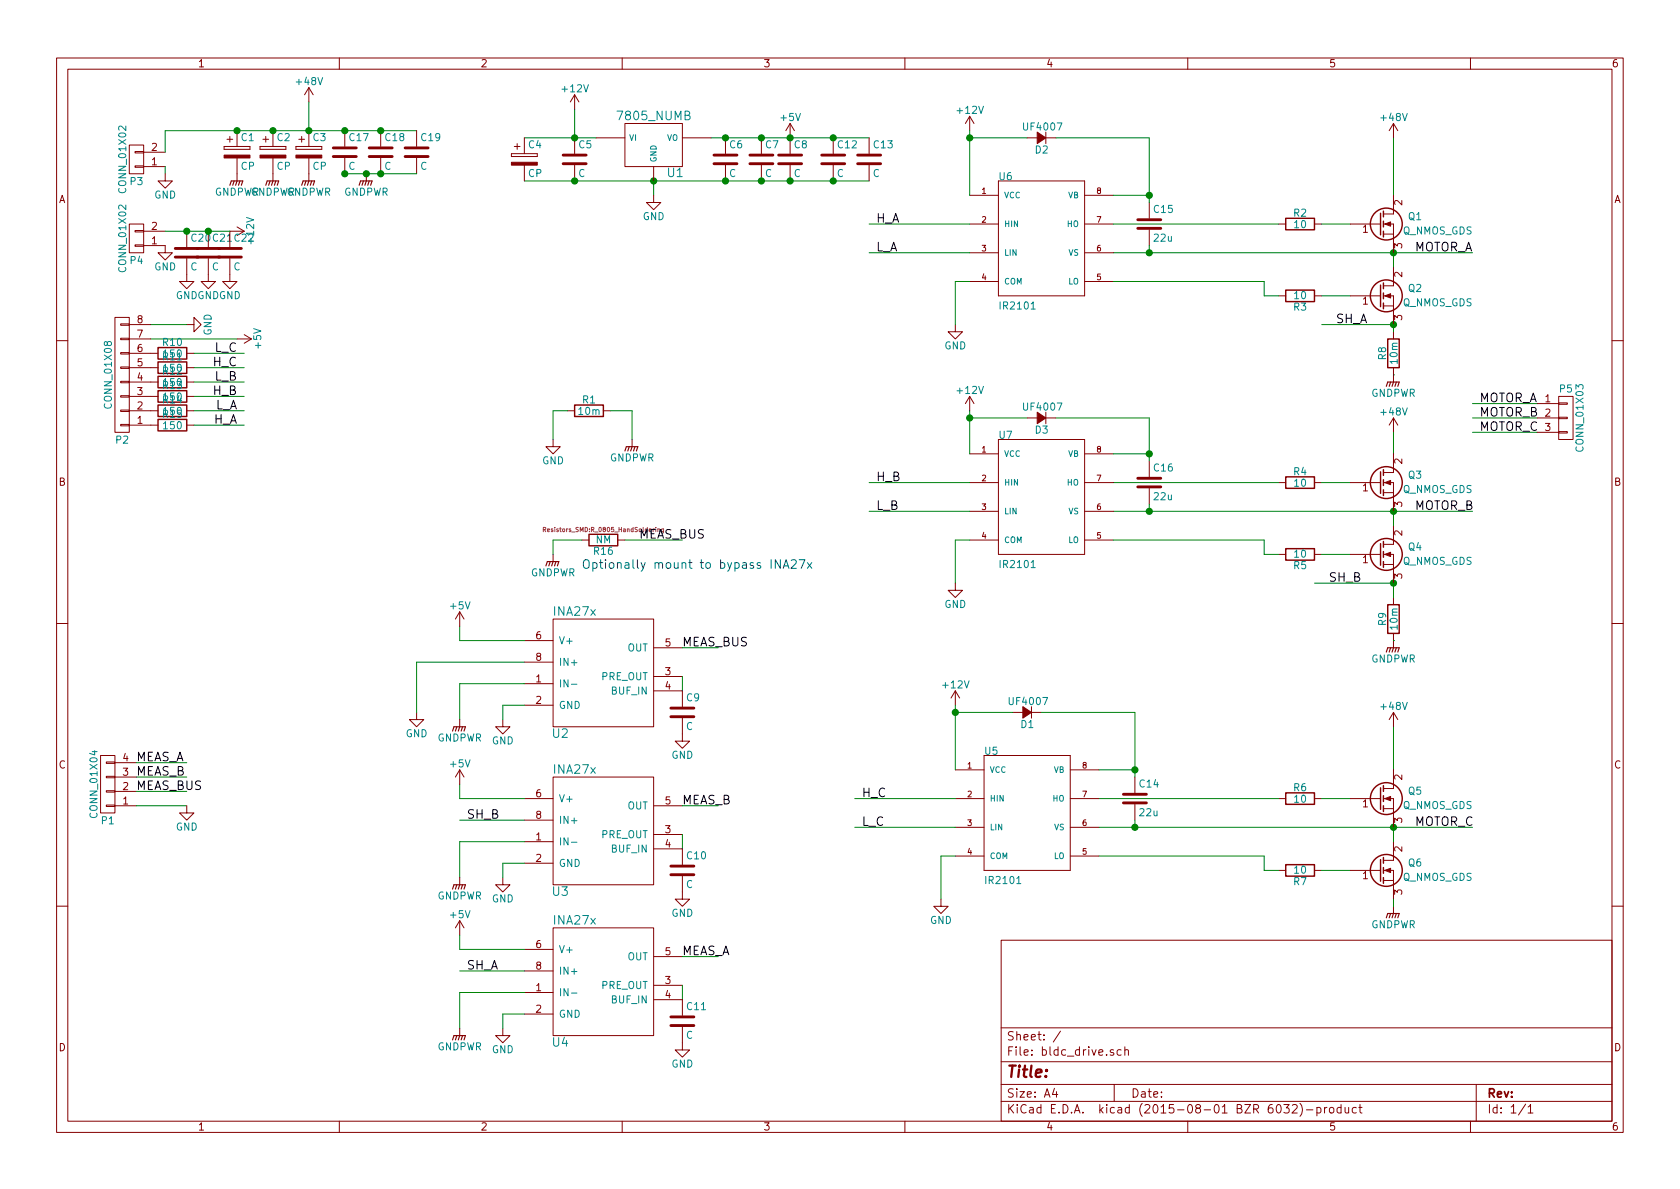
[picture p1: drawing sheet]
EESchema Schematic File Version 2
LIBS:power
LIBS:device
LIBS:transistors
LIBS:conn
LIBS:linear
LIBS:74xx
LIBS:cmos4000
LIBS:adc-dac
LIBS:memory
LIBS:xilinx
LIBS:microcontrollers
LIBS:dsp
LIBS:microchip
LIBS:analog_switches
LIBS:motorola
LIBS:texas
LIBS:intel
LIBS:audio
LIBS:interface
LIBS:digital-audio
LIBS:philips
LIBS:display
LIBS:cypress
LIBS:siliconi
LIBS:opto
LIBS:atmel
LIBS:contrib
LIBS:valves
LIBS:ir
LIBS:custom_7805
LIBS:irf-2
LIBS:INA270
LIBS:7805
LIBS:bldc_drive_ver2-cache
EELAYER 25 0
EELAYER END
$Descr A4 11693 8268
encoding utf-8
Sheet 1 1
Title ""
Date ""
Rev ""
Comp ""
Comment1 ""
Comment2 ""
Comment3 ""
Comment4 ""
$EndDescr
$Comp
L +48V #PWR01
U 1 1
P 9700 950
F 0 "#PWR01" H 9700 800 50  0001 C CNN
F 1 "+48V" H 9700 1090 50  0000 C CNN
F 2 "" H 9700 950 60  0000 C CNN
F 3 "" H 9700 950 60  0000 C CNN
	1    9700 950 
	1    0    0    -1  
$EndComp
Wire Wire Line
	9700 950  9700 1350
Wire Wire Line
	7750 1750 10250 1750
Connection ~ 9700 1750
Text Label 9850 1750 0    60   ~ 0
MOTOR_A
$Comp
L R R3
U 1 1
P 9050 2050
F 0 "R3" V 9130 2050 50  0000 C CNN
F 1 "10" V 9050 2050 50  0000 C CNN
F 2 "Resistors_SMD:R_1206_HandSoldering" V 8980 2050 30  0001 C CNN
F 3 "" H 9050 2050 30  0000 C CNN
	1    9050 2050
	0    1    1    0   
$EndComp
$Comp
L R R2
U 1 1
P 9050 1550
F 0 "R2" V 9130 1550 50  0000 C CNN
F 1 "10" V 9050 1550 50  0000 C CNN
F 2 "Resistors_SMD:R_1206_HandSoldering" V 8980 1550 30  0001 C CNN
F 3 "" H 9050 1550 30  0000 C CNN
	1    9050 1550
	0    -1   -1   0   
$EndComp
Wire Wire Line
	9200 1550 9400 1550
Wire Wire Line
	9200 2050 9400 2050
Wire Wire Line
	8900 2050 8800 2050
Wire Wire Line
	8800 2050 8800 1950
$Comp
L +12V #PWR02
U 1 1
P 6750 900
F 0 "#PWR02" H 6750 750 50  0001 C CNN
F 1 "+12V" H 6750 1040 50  0000 C CNN
F 2 "" H 6750 900 60  0000 C CNN
F 3 "" H 6750 900 60  0000 C CNN
	1    6750 900 
	1    0    0    -1  
$EndComp
$Comp
L D_Small D2
U 1 1
P 7250 950
F 0 "D2" H 7200 1030 50  0000 L CNN
F 1 "UF4007" H 7100 870 50  0000 L CNN
F 2 "Diodes_SMD:SMA_Handsoldering" V 7250 950 60  0001 C CNN
F 3 "" V 7250 950 60  0000 C CNN
	1    7250 950 
	-1   0    0    1   
$EndComp
$Comp
L C C15
U 1 1
P 8000 1550
F 0 "C15" H 8025 1650 50  0000 L CNN
F 1 "22u" H 8025 1450 50  0000 L CNN
F 2 "Capacitors_Tantalum_SMD:TantalC_SizeD_EIA-7343_HandSoldering" H 8038 1400 30  0001 C CNN
F 3 "" H 8000 1550 60  0000 C CNN
	1    8000 1550
	1    0    0    -1  
$EndComp
$Comp
L +48V #PWR03
U 1 1
P 9700 3000
F 0 "#PWR03" H 9700 2850 50  0001 C CNN
F 1 "+48V" H 9700 3140 50  0000 C CNN
F 2 "" H 9700 3000 60  0000 C CNN
F 3 "" H 9700 3000 60  0000 C CNN
	1    9700 3000
	1    0    0    -1  
$EndComp
Wire Wire Line
	9700 3000 9700 3150
Wire Wire Line
	7750 3550 10250 3550
Connection ~ 9700 3550
Text Label 9850 3550 0    60   ~ 0
MOTOR_B
$Comp
L GND #PWR04
U 1 1
P 6650 2250
F 0 "#PWR04" H 6650 2000 50  0001 C CNN
F 1 "GND" H 6650 2100 50  0000 C CNN
F 2 "" H 6650 2250 60  0000 C CNN
F 3 "" H 6650 2250 60  0000 C CNN
	1    6650 2250
	1    0    0    -1  
$EndComp
$Comp
L R R5
U 1 1
P 9050 3850
F 0 "R5" V 9130 3850 50  0000 C CNN
F 1 "10" V 9050 3850 50  0000 C CNN
F 2 "Resistors_SMD:R_1206_HandSoldering" V 8980 3850 30  0001 C CNN
F 3 "" H 9050 3850 30  0000 C CNN
	1    9050 3850
	0    1    1    0   
$EndComp
$Comp
L R R4
U 1 1
P 9050 3350
F 0 "R4" V 9130 3350 50  0000 C CNN
F 1 "10" V 9050 3350 50  0000 C CNN
F 2 "Resistors_SMD:R_1206_HandSoldering" V 8980 3350 30  0001 C CNN
F 3 "" H 9050 3350 30  0000 C CNN
	1    9050 3350
	0    -1   -1   0   
$EndComp
Wire Wire Line
	9200 3350 9400 3350
Wire Wire Line
	9200 3850 9400 3850
Wire Wire Line
	8900 3850 8800 3850
Wire Wire Line
	7750 3350 8900 3350
$Comp
L +48V #PWR05
U 1 1
P 9700 5050
F 0 "#PWR05" H 9700 4900 50  0001 C CNN
F 1 "+48V" H 9700 5190 50  0000 C CNN
F 2 "" H 9700 5050 60  0000 C CNN
F 3 "" H 9700 5050 60  0000 C CNN
	1    9700 5050
	1    0    0    -1  
$EndComp
Wire Wire Line
	9700 5050 9700 5350
Wire Wire Line
	7650 5750 10250 5750
Text Label 9850 5750 0    60   ~ 0
MOTOR_C
$Comp
L R R7
U 1 1
P 9050 6050
F 0 "R7" V 9130 6050 50  0000 C CNN
F 1 "10" V 9050 6050 50  0000 C CNN
F 2 "Resistors_SMD:R_1206_HandSoldering" V 8980 6050 30  0001 C CNN
F 3 "" H 9050 6050 30  0000 C CNN
	1    9050 6050
	0    1    1    0   
$EndComp
$Comp
L R R6
U 1 1
P 9050 5550
F 0 "R6" V 9130 5550 50  0000 C CNN
F 1 "10" V 9050 5550 50  0000 C CNN
F 2 "Resistors_SMD:R_1206_HandSoldering" V 8980 5550 30  0001 C CNN
F 3 "" H 9050 5550 30  0000 C CNN
	1    9050 5550
	0    -1   -1   0   
$EndComp
Wire Wire Line
	9200 5550 9400 5550
Wire Wire Line
	9200 6050 9400 6050
Wire Wire Line
	8900 6050 8800 6050
Wire Wire Line
	7650 5550 8900 5550
$Comp
L CONN_01X08 P2
U 1 1
P 850 2600
F 0 "P2" H 850 3050 50  0000 C CNN
F 1 "CONN_01X08" V 950 2600 50  0000 C CNN
F 2 "Pin_Headers:Pin_Header_Angled_1x08" H 850 2600 60  0001 C CNN
F 3 "" H 850 2600 60  0000 C CNN
	1    850  2600
	-1   0    0    1   
$EndComp
Wire Wire Line
	1700 2750 1350 2750
Wire Wire Line
	1700 2650 1350 2650
Wire Wire Line
	1700 2950 1350 2950
Wire Wire Line
	1700 2850 1350 2850
Wire Wire Line
	1700 2450 1350 2450
Wire Wire Line
	1700 2550 1350 2550
$Comp
L GND #PWR06
U 1 1
P 1300 2250
F 0 "#PWR06" H 1300 2000 50  0001 C CNN
F 1 "GND" H 1300 2100 50  0000 C CNN
F 2 "" H 1300 2250 60  0000 C CNN
F 3 "" H 1300 2250 60  0000 C CNN
	1    1300 2250
	0    -1   -1   0   
$EndComp
Wire Wire Line
	1050 2350 1650 2350
Wire Wire Line
	1050 2250 1300 2250
Text Label 1650 2950 2    60   ~ 0
H_A
Text Label 1650 2850 2    60   ~ 0
L_A
Text Label 1650 2650 2    60   ~ 0
L_B
Text Label 1650 2550 2    60   ~ 0
H_C
Text Label 1650 2450 2    60   ~ 0
L_C
$Comp
L +48V #PWR07
U 1 1
P 2150 700
F 0 "#PWR07" H 2150 550 50  0001 C CNN
F 1 "+48V" H 2150 840 50  0000 C CNN
F 2 "" H 2150 700 60  0000 C CNN
F 3 "" H 2150 700 60  0000 C CNN
	1    2150 700 
	1    0    0    -1  
$EndComp
Wire Wire Line
	2150 900  2150 700 
Wire Wire Line
	4950 950  6050 950 
Wire Wire Line
	4000 950  4000 750 
$Comp
L +12V #PWR08
U 1 1
P 4000 750
F 0 "#PWR08" H 4000 600 50  0001 C CNN
F 1 "+12V" H 4000 890 50  0000 C CNN
F 2 "" H 4000 750 60  0000 C CNN
F 3 "" H 4000 750 60  0000 C CNN
	1    4000 750 
	1    0    0    -1  
$EndComp
$Comp
L CP C3
U 1 1
P 2150 1050
F 0 "C3" H 2175 1150 50  0000 L CNN
F 1 "CP" H 2175 950 50  0000 L CNN
F 2 "Capacitors_Elko_ThroughHole:Elko_vert_25x12.5mm_RM5" H 2188 900 30  0001 C CNN
F 3 "" H 2150 1050 60  0000 C CNN
	1    2150 1050
	1    0    0    -1  
$EndComp
$Comp
L CP C2
U 1 1
P 1900 1050
F 0 "C2" H 1925 1150 50  0000 L CNN
F 1 "CP" H 1925 950 50  0000 L CNN
F 2 "Capacitors_Elko_ThroughHole:Elko_vert_25x12.5mm_RM5" H 1938 900 30  0001 C CNN
F 3 "" H 1900 1050 60  0000 C CNN
	1    1900 1050
	1    0    0    -1  
$EndComp
$Comp
L C C5
U 1 1
P 4000 1100
F 0 "C5" H 4025 1200 50  0000 L CNN
F 1 "C" H 4025 1000 50  0000 L CNN
F 2 "Capacitors_SMD:C_1206" H 4038 950 30  0001 C CNN
F 3 "" H 4000 1100 60  0000 C CNN
	1    4000 1100
	1    0    0    -1  
$EndComp
$Comp
L C C6
U 1 1
P 5050 1100
F 0 "C6" H 5075 1200 50  0000 L CNN
F 1 "C" H 5075 1000 50  0000 L CNN
F 2 "Capacitors_SMD:C_1206" H 5088 950 30  0001 C CNN
F 3 "" H 5050 1100 60  0000 C CNN
	1    5050 1100
	1    0    0    -1  
$EndComp
$Comp
L C C7
U 1 1
P 5300 1100
F 0 "C7" H 5325 1200 50  0000 L CNN
F 1 "C" H 5325 1000 50  0000 L CNN
F 2 "Capacitors_SMD:C_1206" H 5338 950 30  0001 C CNN
F 3 "" H 5300 1100 60  0000 C CNN
	1    5300 1100
	1    0    0    -1  
$EndComp
$Comp
L C C8
U 1 1
P 5500 1100
F 0 "C8" H 5525 1200 50  0000 L CNN
F 1 "C" H 5525 1000 50  0000 L CNN
F 2 "Capacitors_SMD:C_1206" H 5538 950 30  0001 C CNN
F 3 "" H 5500 1100 60  0000 C CNN
	1    5500 1100
	1    0    0    -1  
$EndComp
Connection ~ 2150 900 
$Comp
L CP C1
U 1 1
P 1650 1050
F 0 "C1" H 1675 1150 50  0000 L CNN
F 1 "CP" H 1675 950 50  0000 L CNN
F 2 "Capacitors_Elko_ThroughHole:Elko_vert_25x12.5mm_RM5" H 1688 900 30  0001 C CNN
F 3 "" H 1650 1050 60  0000 C CNN
	1    1650 1050
	1    0    0    -1  
$EndComp
Connection ~ 1900 900 
Connection ~ 4550 1250
Connection ~ 5050 1250
Connection ~ 5300 1250
$Comp
L CONN_01X02 P3
U 1 1
P 950 1100
F 0 "P3" H 950 1250 50  0000 C CNN
F 1 "CONN_01X02" V 1050 1100 50  0000 C CNN
F 2 "Connect:AK300-2" H 950 1100 60  0001 C CNN
F 3 "" H 950 1100 60  0000 C CNN
	1    950  1100
	-1   0    0    1   
$EndComp
Wire Wire Line
	1150 1200 1150 1150
Wire Wire Line
	1150 1050 1150 900 
Connection ~ 1650 900 
$Comp
L CONN_01X03 P5
U 1 1
P 10900 2900
F 0 "P5" H 10900 3100 50  0000 C CNN
F 1 "CONN_01X03" V 11000 2900 50  0000 C CNN
F 2 "Connect:AK300-3" H 10900 2900 60  0001 C CNN
F 3 "" H 10900 2900 60  0000 C CNN
	1    10900 2900
	1    0    0    -1  
$EndComp
Wire Wire Line
	10700 2800 10250 2800
Wire Wire Line
	10700 2900 10250 2900
Wire Wire Line
	10700 3000 10250 3000
Text Label 10300 2800 0    60   ~ 0
MOTOR_A
Text Label 10300 2900 0    60   ~ 0
MOTOR_B
Text Label 10300 3000 0    60   ~ 0
MOTOR_C
Text Label 1650 2750 2    60   ~ 0
H_B
Connection ~ 4000 950 
Connection ~ 5050 950 
Connection ~ 5300 950 
$Comp
L IR2101 U6
U 1 1
P 7250 1650
F 0 "U6" H 6950 2050 50  0000 L BNN
F 1 "IR2101" H 6950 1150 50  0000 L BNN
F 2 "Housings_SOIC:SOIC-8_3.9x4.9mm_Pitch1.27mm" H 7250 1800 50  0001 C CNN
F 3 "" H 7250 1650 60  0000 C CNN
	1    7250 1650
	1    0    0    -1  
$EndComp
Wire Wire Line
	6750 900  6750 1350
Wire Wire Line
	7150 950  6750 950 
Connection ~ 6750 950 
Wire Wire Line
	7350 950  8000 950 
Wire Wire Line
	7750 1550 8900 1550
Wire Wire Line
	7750 1350 8000 1350
Wire Wire Line
	8000 950  8000 1400
Wire Wire Line
	8000 1700 8000 1750
Connection ~ 8000 1750
Connection ~ 8000 1350
Wire Wire Line
	6750 1950 6650 1950
Wire Wire Line
	6650 1950 6650 2250
Wire Wire Line
	6750 1550 6050 1550
Wire Wire Line
	6750 1750 6050 1750
Text Label 6100 1550 0    60   ~ 0
H_A
Text Label 6100 1750 0    60   ~ 0
L_A
$Comp
L +12V #PWR09
U 1 1
P 6750 2850
F 0 "#PWR09" H 6750 2700 50  0001 C CNN
F 1 "+12V" H 6750 2990 50  0000 C CNN
F 2 "" H 6750 2850 60  0000 C CNN
F 3 "" H 6750 2850 60  0000 C CNN
	1    6750 2850
	1    0    0    -1  
$EndComp
$Comp
L D_Small D3
U 1 1
P 7250 2900
F 0 "D3" H 7200 2980 50  0000 L CNN
F 1 "UF4007" H 7100 2820 50  0000 L CNN
F 2 "Diodes_SMD:SMA_Handsoldering" V 7250 2900 60  0001 C CNN
F 3 "" V 7250 2900 60  0000 C CNN
	1    7250 2900
	-1   0    0    1   
$EndComp
$Comp
L C C16
U 1 1
P 8000 3350
F 0 "C16" H 8025 3450 50  0000 L CNN
F 1 "22u" H 8025 3250 50  0000 L CNN
F 2 "Capacitors_Tantalum_SMD:TantalC_SizeD_EIA-7343_HandSoldering" H 8038 3200 30  0001 C CNN
F 3 "" H 8000 3350 60  0000 C CNN
	1    8000 3350
	1    0    0    -1  
$EndComp
$Comp
L GND #PWR010
U 1 1
P 6650 4050
F 0 "#PWR010" H 6650 3800 50  0001 C CNN
F 1 "GND" H 6650 3900 50  0000 C CNN
F 2 "" H 6650 4050 60  0000 C CNN
F 3 "" H 6650 4050 60  0000 C CNN
	1    6650 4050
	1    0    0    -1  
$EndComp
$Comp
L IR2101 U7
U 1 1
P 7250 3450
F 0 "U7" H 6950 3850 50  0000 L BNN
F 1 "IR2101" H 6950 2950 50  0000 L BNN
F 2 "Housings_SOIC:SOIC-8_3.9x4.9mm_Pitch1.27mm" H 7250 3600 50  0001 C CNN
F 3 "" H 7250 3450 60  0000 C CNN
	1    7250 3450
	1    0    0    -1  
$EndComp
Wire Wire Line
	6750 2850 6750 3150
Wire Wire Line
	7150 2900 6750 2900
Connection ~ 6750 2900
Wire Wire Line
	7350 2900 8000 2900
Wire Wire Line
	7750 3150 8000 3150
Wire Wire Line
	8000 2900 8000 3200
Wire Wire Line
	8000 3500 8000 3550
Connection ~ 8000 3550
Connection ~ 8000 3150
Wire Wire Line
	6750 3750 6650 3750
Wire Wire Line
	6650 3750 6650 4050
Wire Wire Line
	6750 3350 6050 3350
Wire Wire Line
	6750 3550 6050 3550
Text Label 6100 3350 0    60   ~ 0
H_B
Text Label 6100 3550 0    60   ~ 0
L_B
$Comp
L +12V #PWR011
U 1 1
P 6650 4900
F 0 "#PWR011" H 6650 4750 50  0001 C CNN
F 1 "+12V" H 6650 5040 50  0000 C CNN
F 2 "" H 6650 4900 60  0000 C CNN
F 3 "" H 6650 4900 60  0000 C CNN
	1    6650 4900
	1    0    0    -1  
$EndComp
$Comp
L D_Small D1
U 1 1
P 7150 4950
F 0 "D1" H 7100 5030 50  0000 L CNN
F 1 "UF4007" H 7000 4870 50  0000 L CNN
F 2 "Diodes_SMD:SMA_Handsoldering" V 7150 4950 60  0001 C CNN
F 3 "" V 7150 4950 60  0000 C CNN
	1    7150 4950
	-1   0    0    1   
$EndComp
$Comp
L C C14
U 1 1
P 7900 5550
F 0 "C14" H 7925 5650 50  0000 L CNN
F 1 "22u" H 7925 5450 50  0000 L CNN
F 2 "Capacitors_Tantalum_SMD:TantalC_SizeD_EIA-7343_HandSoldering" H 7938 5400 30  0001 C CNN
F 3 "" H 7900 5550 60  0000 C CNN
	1    7900 5550
	1    0    0    -1  
$EndComp
$Comp
L GND #PWR012
U 1 1
P 6550 6250
F 0 "#PWR012" H 6550 6000 50  0001 C CNN
F 1 "GND" H 6550 6100 50  0000 C CNN
F 2 "" H 6550 6250 60  0000 C CNN
F 3 "" H 6550 6250 60  0000 C CNN
	1    6550 6250
	1    0    0    -1  
$EndComp
$Comp
L IR2101 U5
U 1 1
P 7150 5650
F 0 "U5" H 6850 6050 50  0000 L BNN
F 1 "IR2101" H 6850 5150 50  0000 L BNN
F 2 "Housings_SOIC:SOIC-8_3.9x4.9mm_Pitch1.27mm" H 7150 5800 50  0001 C CNN
F 3 "" H 7150 5650 60  0000 C CNN
	1    7150 5650
	1    0    0    -1  
$EndComp
Wire Wire Line
	6650 4900 6650 5350
Wire Wire Line
	7050 4950 6650 4950
Connection ~ 6650 4950
Wire Wire Line
	7250 4950 7900 4950
Wire Wire Line
	7650 5350 7900 5350
Wire Wire Line
	7900 4950 7900 5400
Wire Wire Line
	7900 5700 7900 5750
Connection ~ 7900 5750
Connection ~ 7900 5350
Wire Wire Line
	6650 5950 6550 5950
Wire Wire Line
	6550 5950 6550 6250
Wire Wire Line
	6650 5550 5950 5550
Wire Wire Line
	6650 5750 5950 5750
Text Label 6000 5550 0    60   ~ 0
H_C
Text Label 6000 5750 0    60   ~ 0
L_C
Connection ~ 9700 5750
$Comp
L GNDPWR #PWR013
U 1 1
P 9700 2600
F 0 "#PWR013" H 9700 2400 50  0001 C CNN
F 1 "GNDPWR" H 9700 2470 50  0000 C CNN
F 2 "" H 9700 2550 60  0000 C CNN
F 3 "" H 9700 2550 60  0000 C CNN
	1    9700 2600
	1    0    0    -1  
$EndComp
$Comp
L GNDPWR #PWR014
U 1 1
P 9700 4450
F 0 "#PWR014" H 9700 4250 50  0001 C CNN
F 1 "GNDPWR" H 9700 4320 50  0000 C CNN
F 2 "" H 9700 4400 60  0000 C CNN
F 3 "" H 9700 4400 60  0000 C CNN
	1    9700 4450
	1    0    0    -1  
$EndComp
$Comp
L GNDPWR #PWR015
U 1 1
P 9700 6300
F 0 "#PWR015" H 9700 6100 50  0001 C CNN
F 1 "GNDPWR" H 9700 6170 50  0000 C CNN
F 2 "" H 9700 6250 60  0000 C CNN
F 3 "" H 9700 6250 60  0000 C CNN
	1    9700 6300
	1    0    0    -1  
$EndComp
$Comp
L GNDPWR #PWR016
U 1 1
P 4400 3050
F 0 "#PWR016" H 4400 2850 50  0001 C CNN
F 1 "GNDPWR" H 4400 2920 50  0000 C CNN
F 2 "" H 4400 3000 60  0000 C CNN
F 3 "" H 4400 3000 60  0000 C CNN
	1    4400 3050
	1    0    0    -1  
$EndComp
$Comp
L R R1
U 1 1
P 4100 2850
F 0 "R1" V 4180 2850 50  0000 C CNN
F 1 "10m" V 4100 2850 50  0000 C CNN
F 2 "Resistors_SMD:R_2512_HandSoldering" V 4030 2850 30  0001 C CNN
F 3 "" H 4100 2850 30  0000 C CNN
	1    4100 2850
	0    1    -1   0   
$EndComp
$Comp
L GND #PWR017
U 1 1
P 3850 3050
F 0 "#PWR017" H 3850 2800 50  0001 C CNN
F 1 "GND" H 3850 2900 50  0000 C CNN
F 2 "" H 3850 3050 60  0000 C CNN
F 3 "" H 3850 3050 60  0000 C CNN
	1    3850 3050
	1    0    0    -1  
$EndComp
Wire Wire Line
	3950 2850 3850 2850
Wire Wire Line
	3850 2850 3850 3050
Wire Wire Line
	4250 2850 4400 2850
Wire Wire Line
	4400 2850 4400 3050
Wire Wire Line
	3650 1250 6050 1250
$Comp
L GNDPWR #PWR018
U 1 1
P 1650 1200
F 0 "#PWR018" H 1650 1000 50  0001 C CNN
F 1 "GNDPWR" H 1650 1070 50  0000 C CNN
F 2 "" H 1650 1150 60  0000 C CNN
F 3 "" H 1650 1150 60  0000 C CNN
	1    1650 1200
	1    0    0    -1  
$EndComp
$Comp
L GNDPWR #PWR019
U 1 1
P 1900 1200
F 0 "#PWR019" H 1900 1000 50  0001 C CNN
F 1 "GNDPWR" H 1900 1070 50  0000 C CNN
F 2 "" H 1900 1150 60  0000 C CNN
F 3 "" H 1900 1150 60  0000 C CNN
	1    1900 1200
	1    0    0    -1  
$EndComp
$Comp
L GNDPWR #PWR020
U 1 1
P 2150 1200
F 0 "#PWR020" H 2150 1000 50  0001 C CNN
F 1 "GNDPWR" H 2150 1070 50  0000 C CNN
F 2 "" H 2150 1150 60  0000 C CNN
F 3 "" H 2150 1150 60  0000 C CNN
	1    2150 1200
	1    0    0    -1  
$EndComp
Wire Wire Line
	7650 5950 8800 5950
Wire Wire Line
	8800 5950 8800 6050
Wire Wire Line
	8800 1950 7750 1950
Wire Wire Line
	7750 3750 8800 3750
Wire Wire Line
	8800 3750 8800 3850
$Comp
L R R8
U 1 1
P 9700 2450
F 0 "R8" V 9780 2450 50  0000 C CNN
F 1 "10m" V 9700 2450 50  0000 C CNN
F 2 "Resistors_SMD:R_2512_HandSoldering" V 9630 2450 30  0001 C CNN
F 3 "" H 9700 2450 30  0000 C CNN
	1    9700 2450
	-1   0    0    1   
$EndComp
$Comp
L R R9
U 1 1
P 9700 4300
F 0 "R9" V 9780 4300 50  0000 C CNN
F 1 "10m" V 9700 4300 50  0000 C CNN
F 2 "Resistors_SMD:R_2512_HandSoldering" V 9630 4300 30  0001 C CNN
F 3 "" H 9700 4300 30  0000 C CNN
	1    9700 4300
	-1   0    0    1   
$EndComp
Wire Wire Line
	9700 4450 9700 4450
Wire Wire Line
	9700 2600 9700 2600
Wire Wire Line
	9700 2250 9200 2250
Connection ~ 9700 2250
Connection ~ 9700 4050
Text Label 9300 2250 0    60   ~ 0
SH_A
Text Label 9250 4050 0    60   ~ 0
SH_B
Wire Wire Line
	1150 900  2900 900 
Wire Wire Line
	3650 950  4150 950 
$Comp
L INA27x U4
U 1 1
P 3850 7200
F 0 "U4" H 3900 7150 60  0000 C CNN
F 1 "INA27x" H 4000 8000 60  0000 C CNN
F 2 "Housings_SOIC:SOIC-8_3.9x4.9mm_Pitch1.27mm" H 3850 7000 60  0001 C CNN
F 3 "" H 3850 7000 60  0000 C CNN
	1    3850 7200
	1    0    0    -1  
$EndComp
Wire Wire Line
	3650 6750 3200 6750
Wire Wire Line
	3650 6900 3200 6900
Wire Wire Line
	3200 6900 3200 7150
$Comp
L GNDPWR #PWR021
U 1 1
P 3200 7150
F 0 "#PWR021" H 3200 6950 50  0001 C CNN
F 1 "GNDPWR" H 3200 7020 50  0000 C CNN
F 2 "" H 3200 7100 60  0000 C CNN
F 3 "" H 3200 7100 60  0000 C CNN
	1    3200 7150
	1    0    0    -1  
$EndComp
Text Label 3250 6750 0    60   ~ 0
SH_A
Wire Wire Line
	3650 6600 3200 6600
Wire Wire Line
	3200 6600 3200 6500
$Comp
L GND #PWR022
U 1 1
P 3500 7150
F 0 "#PWR022" H 3500 6900 50  0001 C CNN
F 1 "GND" H 3500 7000 50  0000 C CNN
F 2 "" H 3500 7150 60  0000 C CNN
F 3 "" H 3500 7150 60  0000 C CNN
	1    3500 7150
	1    0    0    -1  
$EndComp
Wire Wire Line
	3650 7050 3500 7050
Wire Wire Line
	3500 7050 3500 7150
Wire Wire Line
	4750 6850 4750 6950
$Comp
L C C11
U 1 1
P 4750 7100
F 0 "C11" H 4775 7200 50  0000 L CNN
F 1 "C" H 4775 7000 50  0000 L CNN
F 2 "Capacitors_SMD:C_1206" H 4788 6950 30  0001 C CNN
F 3 "" H 4750 7100 60  0000 C CNN
	1    4750 7100
	1    0    0    -1  
$EndComp
$Comp
L GND #PWR023
U 1 1
P 4750 7250
F 0 "#PWR023" H 4750 7000 50  0001 C CNN
F 1 "GND" H 4750 7100 50  0000 C CNN
F 2 "" H 4750 7250 60  0000 C CNN
F 3 "" H 4750 7250 60  0000 C CNN
	1    4750 7250
	1    0    0    -1  
$EndComp
Wire Wire Line
	4750 6650 5000 6650
Text Label 4750 6650 0    60   ~ 0
MEAS_A
$Comp
L INA27x U3
U 1 1
P 3850 6150
F 0 "U3" H 3900 6100 60  0000 C CNN
F 1 "INA27x" H 4000 6950 60  0000 C CNN
F 2 "Housings_SOIC:SOIC-8_3.9x4.9mm_Pitch1.27mm" H 3850 5950 60  0001 C CNN
F 3 "" H 3850 5950 60  0000 C CNN
	1    3850 6150
	1    0    0    -1  
$EndComp
Wire Wire Line
	3650 5700 3200 5700
Wire Wire Line
	3650 5850 3200 5850
Wire Wire Line
	3200 5850 3200 6100
$Comp
L GNDPWR #PWR024
U 1 1
P 3200 6100
F 0 "#PWR024" H 3200 5900 50  0001 C CNN
F 1 "GNDPWR" H 3200 5970 50  0000 C CNN
F 2 "" H 3200 6050 60  0000 C CNN
F 3 "" H 3200 6050 60  0000 C CNN
	1    3200 6100
	1    0    0    -1  
$EndComp
Text Label 3250 5700 0    60   ~ 0
SH_B
Wire Wire Line
	3650 5550 3200 5550
Wire Wire Line
	3200 5550 3200 5450
$Comp
L GND #PWR025
U 1 1
P 3500 6100
F 0 "#PWR025" H 3500 5850 50  0001 C CNN
F 1 "GND" H 3500 5950 50  0000 C CNN
F 2 "" H 3500 6100 60  0000 C CNN
F 3 "" H 3500 6100 60  0000 C CNN
	1    3500 6100
	1    0    0    -1  
$EndComp
Wire Wire Line
	3650 6000 3500 6000
Wire Wire Line
	3500 6000 3500 6100
Wire Wire Line
	4750 5800 4750 5900
$Comp
L C C10
U 1 1
P 4750 6050
F 0 "C10" H 4775 6150 50  0000 L CNN
F 1 "C" H 4775 5950 50  0000 L CNN
F 2 "Capacitors_SMD:C_1206" H 4788 5900 30  0001 C CNN
F 3 "" H 4750 6050 60  0000 C CNN
	1    4750 6050
	1    0    0    -1  
$EndComp
$Comp
L GND #PWR026
U 1 1
P 4750 6200
F 0 "#PWR026" H 4750 5950 50  0001 C CNN
F 1 "GND" H 4750 6050 50  0000 C CNN
F 2 "" H 4750 6200 60  0000 C CNN
F 3 "" H 4750 6200 60  0000 C CNN
	1    4750 6200
	1    0    0    -1  
$EndComp
Wire Wire Line
	4750 5600 5000 5600
Text Label 4750 5600 0    60   ~ 0
MEAS_B
$Comp
L INA27x U2
U 1 1
P 3850 5050
F 0 "U2" H 3900 5000 60  0000 C CNN
F 1 "INA27x" H 4000 5850 60  0000 C CNN
F 2 "Housings_SOIC:SOIC-8_3.9x4.9mm_Pitch1.27mm" H 3850 4850 60  0001 C CNN
F 3 "" H 3850 4850 60  0000 C CNN
	1    3850 5050
	1    0    0    -1  
$EndComp
Wire Wire Line
	2900 4600 3650 4600
Wire Wire Line
	3650 4750 3200 4750
Wire Wire Line
	3200 4750 3200 5000
$Comp
L GNDPWR #PWR027
U 1 1
P 3200 5000
F 0 "#PWR027" H 3200 4800 50  0001 C CNN
F 1 "GNDPWR" H 3200 4870 50  0000 C CNN
F 2 "" H 3200 4950 60  0000 C CNN
F 3 "" H 3200 4950 60  0000 C CNN
	1    3200 5000
	1    0    0    -1  
$EndComp
Wire Wire Line
	3650 4450 3200 4450
Wire Wire Line
	3200 4450 3200 4350
$Comp
L GND #PWR028
U 1 1
P 3500 5000
F 0 "#PWR028" H 3500 4750 50  0001 C CNN
F 1 "GND" H 3500 4850 50  0000 C CNN
F 2 "" H 3500 5000 60  0000 C CNN
F 3 "" H 3500 5000 60  0000 C CNN
	1    3500 5000
	1    0    0    -1  
$EndComp
Wire Wire Line
	3650 4900 3500 4900
Wire Wire Line
	3500 4900 3500 5000
Wire Wire Line
	4750 4700 4750 4800
$Comp
L C C9
U 1 1
P 4750 4950
F 0 "C9" H 4775 5050 50  0000 L CNN
F 1 "C" H 4775 4850 50  0000 L CNN
F 2 "Capacitors_SMD:C_1206" H 4788 4800 30  0001 C CNN
F 3 "" H 4750 4950 60  0000 C CNN
	1    4750 4950
	1    0    0    -1  
$EndComp
$Comp
L GND #PWR029
U 1 1
P 4750 5100
F 0 "#PWR029" H 4750 4850 50  0001 C CNN
F 1 "GND" H 4750 4950 50  0000 C CNN
F 2 "" H 4750 5100 60  0000 C CNN
F 3 "" H 4750 5100 60  0000 C CNN
	1    4750 5100
	1    0    0    -1  
$EndComp
Wire Wire Line
	4750 4500 5000 4500
Text Label 4750 4500 0    60   ~ 0
MEAS_BUS
$Comp
L GND #PWR030
U 1 1
P 2900 4950
F 0 "#PWR030" H 2900 4700 50  0001 C CNN
F 1 "GND" H 2900 4800 50  0000 C CNN
F 2 "" H 2900 4950 60  0000 C CNN
F 3 "" H 2900 4950 60  0000 C CNN
	1    2900 4950
	1    0    0    -1  
$EndComp
Wire Wire Line
	2900 4950 2900 4600
$Comp
L +5V #PWR031
U 1 1
P 5500 950
F 0 "#PWR031" H 5500 800 50  0001 C CNN
F 1 "+5V" H 5500 1090 50  0000 C CNN
F 2 "" H 5500 950 60  0000 C CNN
F 3 "" H 5500 950 60  0000 C CNN
	1    5500 950 
	1    0    0    -1  
$EndComp
$Comp
L C C12
U 1 1
P 5800 1100
F 0 "C12" H 5825 1200 50  0000 L CNN
F 1 "C" H 5825 1000 50  0000 L CNN
F 2 "Capacitors_SMD:C_1206" H 5838 950 30  0001 C CNN
F 3 "" H 5800 1100 60  0000 C CNN
	1    5800 1100
	1    0    0    -1  
$EndComp
$Comp
L C C13
U 1 1
P 6050 1100
F 0 "C13" H 6075 1200 50  0000 L CNN
F 1 "C" H 6075 1000 50  0000 L CNN
F 2 "Capacitors_SMD:C_1206" H 6088 950 30  0001 C CNN
F 3 "" H 6050 1100 60  0000 C CNN
	1    6050 1100
	1    0    0    -1  
$EndComp
Connection ~ 5500 950 
Connection ~ 5800 950 
Connection ~ 5500 1250
Connection ~ 5800 1250
$Comp
L +5V #PWR032
U 1 1
P 1650 2350
F 0 "#PWR032" H 1650 2200 50  0001 C CNN
F 1 "+5V" H 1650 2490 50  0000 C CNN
F 2 "" H 1650 2350 60  0000 C CNN
F 3 "" H 1650 2350 60  0000 C CNN
	1    1650 2350
	0    1    1    0   
$EndComp
$Comp
L 7805_NUMB U1
U 1 1
P 4550 1000
F 0 "U1" H 4700 804 60  0000 C CNN
F 1 "7805_NUMB" H 4550 1200 60  0000 C CNN
F 2 "Transistors_SMD:sot404" H 4550 1000 60  0001 C CNN
F 3 "" H 4550 1000 60  0000 C CNN
	1    4550 1000
	1    0    0    -1  
$EndComp
Wire Wire Line
	4550 1250 4550 1350
$Comp
L CONN_01X04 P1
U 1 1
P 750 5450
F 0 "P1" H 750 5700 50  0000 C CNN
F 1 "CONN_01X04" V 850 5450 50  0000 C CNN
F 2 "Pin_Headers:Pin_Header_Angled_1x04" H 750 5450 60  0001 C CNN
F 3 "" H 750 5450 60  0000 C CNN
	1    750  5450
	-1   0    0    1   
$EndComp
Wire Wire Line
	950  5300 1300 5300
Wire Wire Line
	950  5400 1300 5400
Wire Wire Line
	950  5500 1300 5500
Wire Wire Line
	950  5600 1300 5600
$Comp
L GND #PWR033
U 1 1
P 1300 5600
F 0 "#PWR033" H 1300 5350 50  0001 C CNN
F 1 "GND" H 1300 5450 50  0000 C CNN
F 2 "" H 1300 5600 60  0000 C CNN
F 3 "" H 1300 5600 60  0000 C CNN
	1    1300 5600
	1    0    0    -1  
$EndComp
Text Label 950  5500 0    60   ~ 0
MEAS_BUS
Text Label 950  5300 0    60   ~ 0
MEAS_A
Text Label 950  5400 0    60   ~ 0
MEAS_B
$Comp
L CONN_01X02 P4
U 1 1
P 950 1650
F 0 "P4" H 950 1800 50  0000 C CNN
F 1 "CONN_01X02" V 1050 1650 50  0000 C CNN
F 2 "Connect:AK300-2" H 950 1650 60  0001 C CNN
F 3 "" H 950 1650 60  0000 C CNN
	1    950  1650
	-1   0    0    1   
$EndComp
$Comp
L +12V #PWR034
U 1 1
P 1600 1600
F 0 "#PWR034" H 1600 1450 50  0001 C CNN
F 1 "+12V" H 1600 1740 50  0000 C CNN
F 2 "" H 1600 1600 60  0000 C CNN
F 3 "" H 1600 1600 60  0000 C CNN
	1    1600 1600
	0    1    1    0   
$EndComp
$Comp
L CP C4
U 1 1
P 3650 1100
F 0 "C4" H 3675 1200 50  0000 L CNN
F 1 "CP" H 3675 1000 50  0000 L CNN
F 2 "Capacitors_Elko_ThroughHole:Elko_vert_20x10mm_RM5" H 3688 950 30  0001 C CNN
F 3 "" H 3650 1100 60  0000 C CNN
	1    3650 1100
	1    0    0    -1  
$EndComp
$Comp
L GND #PWR035
U 1 1
P 1150 1700
F 0 "#PWR035" H 1150 1450 50  0001 C CNN
F 1 "GND" H 1150 1550 50  0000 C CNN
F 2 "" H 1150 1700 60  0000 C CNN
F 3 "" H 1150 1700 60  0000 C CNN
	1    1150 1700
	1    0    0    -1  
$EndComp
Connection ~ 4000 1250
Wire Wire Line
	9150 4050 9700 4050
$Comp
L GND #PWR036
U 1 1
P 4550 1350
F 0 "#PWR036" H 4550 1100 50  0001 C CNN
F 1 "GND" H 4550 1200 50  0000 C CNN
F 2 "" H 4550 1350 60  0000 C CNN
F 3 "" H 4550 1350 60  0000 C CNN
	1    4550 1350
	1    0    0    -1  
$EndComp
$Comp
L Q_NMOS_GDS Q1
U 1 1
P 9600 1550
F 0 "Q1" H 9900 1600 50  0000 R CNN
F 1 "Q_NMOS_GDS" H 10250 1500 50  0000 R CNN
F 2 "Transistors_TO-220:TO-220_Neutral123_Horizontal" H 9800 1650 29  0001 C CNN
F 3 "" H 9600 1550 60  0000 C CNN
	1    9600 1550
	1    0    0    -1  
$EndComp
$Comp
L Q_NMOS_GDS Q2
U 1 1
P 9600 2050
F 0 "Q2" H 9900 2100 50  0000 R CNN
F 1 "Q_NMOS_GDS" H 10250 2000 50  0000 R CNN
F 2 "Transistors_TO-220:TO-220_Neutral123_Horizontal" H 9800 2150 29  0001 C CNN
F 3 "" H 9600 2050 60  0000 C CNN
	1    9600 2050
	1    0    0    -1  
$EndComp
$Comp
L Q_NMOS_GDS Q3
U 1 1
P 9600 3350
F 0 "Q3" H 9900 3400 50  0000 R CNN
F 1 "Q_NMOS_GDS" H 10250 3300 50  0000 R CNN
F 2 "Transistors_TO-220:TO-220_Neutral123_Horizontal" H 9800 3450 29  0001 C CNN
F 3 "" H 9600 3350 60  0000 C CNN
	1    9600 3350
	1    0    0    -1  
$EndComp
$Comp
L Q_NMOS_GDS Q4
U 1 1
P 9600 3850
F 0 "Q4" H 9900 3900 50  0000 R CNN
F 1 "Q_NMOS_GDS" H 10250 3800 50  0000 R CNN
F 2 "Transistors_TO-220:TO-220_Neutral123_Horizontal" H 9800 3950 29  0001 C CNN
F 3 "" H 9600 3850 60  0000 C CNN
	1    9600 3850
	1    0    0    -1  
$EndComp
$Comp
L Q_NMOS_GDS Q5
U 1 1
P 9600 5550
F 0 "Q5" H 9900 5600 50  0000 R CNN
F 1 "Q_NMOS_GDS" H 10250 5500 50  0000 R CNN
F 2 "Transistors_TO-220:TO-220_Neutral123_Horizontal" H 9800 5650 29  0001 C CNN
F 3 "" H 9600 5550 60  0000 C CNN
	1    9600 5550
	1    0    0    -1  
$EndComp
$Comp
L Q_NMOS_GDS Q6
U 1 1
P 9600 6050
F 0 "Q6" H 9900 6100 50  0000 R CNN
F 1 "Q_NMOS_GDS" H 10250 6000 50  0000 R CNN
F 2 "Transistors_TO-220:TO-220_Neutral123_Horizontal" H 9800 6150 29  0001 C CNN
F 3 "" H 9600 6050 60  0000 C CNN
	1    9600 6050
	1    0    0    -1  
$EndComp
Wire Wire Line
	9700 1850 9700 1750
Wire Wire Line
	9700 3550 9700 3650
Wire Wire Line
	9700 5750 9700 5850
Wire Wire Line
	9700 4050 9700 4150
Wire Wire Line
	9700 6250 9700 6300
Wire Wire Line
	9700 2250 9700 2300
$Comp
L C C17
U 1 1
P 2400 1050
F 0 "C17" H 2425 1150 50  0000 L CNN
F 1 "C" H 2425 950 50  0000 L CNN
F 2 "Capacitors_SMD:C_1206" H 2438 900 30  0001 C CNN
F 3 "" H 2400 1050 60  0000 C CNN
	1    2400 1050
	1    0    0    -1  
$EndComp
$Comp
L C C18
U 1 1
P 2650 1050
F 0 "C18" H 2675 1150 50  0000 L CNN
F 1 "C" H 2675 950 50  0000 L CNN
F 2 "Capacitors_SMD:C_1206" H 2688 900 30  0001 C CNN
F 3 "" H 2650 1050 60  0000 C CNN
	1    2650 1050
	1    0    0    -1  
$EndComp
$Comp
L C C19
U 1 1
P 2900 1050
F 0 "C19" H 2925 1150 50  0000 L CNN
F 1 "C" H 2925 950 50  0000 L CNN
F 2 "Capacitors_SMD:C_1206" H 2938 900 30  0001 C CNN
F 3 "" H 2900 1050 60  0000 C CNN
	1    2900 1050
	1    0    0    -1  
$EndComp
Connection ~ 2400 900 
Connection ~ 2650 900 
Connection ~ 2650 1200
Connection ~ 2400 1200
$Comp
L GNDPWR #PWR037
U 1 1
P 2550 1200
F 0 "#PWR037" H 2550 1000 50  0001 C CNN
F 1 "GNDPWR" H 2550 1070 50  0000 C CNN
F 2 "" H 2550 1150 60  0000 C CNN
F 3 "" H 2550 1150 60  0000 C CNN
	1    2550 1200
	1    0    0    -1  
$EndComp
Wire Wire Line
	2400 1200 2900 1200
Connection ~ 2550 1200
$Comp
L C C20
U 1 1
P 1300 1750
F 0 "C20" H 1325 1850 50  0000 L CNN
F 1 "C" H 1325 1650 50  0000 L CNN
F 2 "Capacitors_SMD:C_1206" H 1338 1600 30  0001 C CNN
F 3 "" H 1300 1750 60  0000 C CNN
	1    1300 1750
	1    0    0    -1  
$EndComp
$Comp
L C C21
U 1 1
P 1450 1750
F 0 "C21" H 1475 1850 50  0000 L CNN
F 1 "C" H 1475 1650 50  0000 L CNN
F 2 "Capacitors_SMD:C_1206" H 1488 1600 30  0001 C CNN
F 3 "" H 1450 1750 60  0000 C CNN
	1    1450 1750
	1    0    0    -1  
$EndComp
$Comp
L C C22
U 1 1
P 1600 1750
F 0 "C22" H 1625 1850 50  0000 L CNN
F 1 "C" H 1625 1650 50  0000 L CNN
F 2 "Capacitors_SMD:C_1206" H 1638 1600 30  0001 C CNN
F 3 "" H 1600 1750 60  0000 C CNN
	1    1600 1750
	1    0    0    -1  
$EndComp
$Comp
L GND #PWR038
U 1 1
P 1300 1900
F 0 "#PWR038" H 1300 1650 50  0001 C CNN
F 1 "GND" H 1300 1750 50  0000 C CNN
F 2 "" H 1300 1900 60  0000 C CNN
F 3 "" H 1300 1900 60  0000 C CNN
	1    1300 1900
	1    0    0    -1  
$EndComp
$Comp
L GND #PWR039
U 1 1
P 1450 1900
F 0 "#PWR039" H 1450 1650 50  0001 C CNN
F 1 "GND" H 1450 1750 50  0000 C CNN
F 2 "" H 1450 1900 60  0000 C CNN
F 3 "" H 1450 1900 60  0000 C CNN
	1    1450 1900
	1    0    0    -1  
$EndComp
$Comp
L GND #PWR040
U 1 1
P 1600 1900
F 0 "#PWR040" H 1600 1650 50  0001 C CNN
F 1 "GND" H 1600 1750 50  0000 C CNN
F 2 "" H 1600 1900 60  0000 C CNN
F 3 "" H 1600 1900 60  0000 C CNN
	1    1600 1900
	1    0    0    -1  
$EndComp
Wire Wire Line
	1150 1600 1600 1600
Connection ~ 1300 1600
Connection ~ 1450 1600
$Comp
L GND #PWR041
U 1 1
P 1150 1200
F 0 "#PWR041" H 1150 950 50  0001 C CNN
F 1 "GND" H 1150 1050 50  0000 C CNN
F 2 "" H 1150 1200 60  0000 C CNN
F 3 "" H 1150 1200 60  0000 C CNN
	1    1150 1200
	1    0    0    -1  
$EndComp
$Comp
L +5V #PWR042
U 1 1
P 3200 4350
F 0 "#PWR042" H 3200 4200 50  0001 C CNN
F 1 "+5V" H 3200 4490 50  0000 C CNN
F 2 "" H 3200 4350 60  0000 C CNN
F 3 "" H 3200 4350 60  0000 C CNN
	1    3200 4350
	1    0    0    -1  
$EndComp
$Comp
L +5V #PWR043
U 1 1
P 3200 5450
F 0 "#PWR043" H 3200 5300 50  0001 C CNN
F 1 "+5V" H 3200 5590 50  0000 C CNN
F 2 "" H 3200 5450 60  0000 C CNN
F 3 "" H 3200 5450 60  0000 C CNN
	1    3200 5450
	1    0    0    -1  
$EndComp
$Comp
L +5V #PWR044
U 1 1
P 3200 6500
F 0 "#PWR044" H 3200 6350 50  0001 C CNN
F 1 "+5V" H 3200 6640 50  0000 C CNN
F 2 "" H 3200 6500 60  0000 C CNN
F 3 "" H 3200 6500 60  0000 C CNN
	1    3200 6500
	1    0    0    -1  
$EndComp
$Comp
L R R10
U 1 1
P 1200 2450
F 0 "R10" V 1280 2450 50  0000 C CNN
F 1 "150" V 1200 2450 50  0000 C CNN
F 2 "Resistors_SMD:R_0805_HandSoldering" V 1130 2450 30  0001 C CNN
F 3 "" H 1200 2450 30  0000 C CNN
	1    1200 2450
	0    1    -1   0   
$EndComp
$Comp
L R R11
U 1 1
P 1200 2550
F 0 "R11" V 1280 2550 50  0000 C CNN
F 1 "150" V 1200 2550 50  0000 C CNN
F 2 "Resistors_SMD:R_0805_HandSoldering" V 1130 2550 30  0001 C CNN
F 3 "" H 1200 2550 30  0000 C CNN
	1    1200 2550
	0    1    -1   0   
$EndComp
$Comp
L R R12
U 1 1
P 1200 2650
F 0 "R12" V 1280 2650 50  0000 C CNN
F 1 "150" V 1200 2650 50  0000 C CNN
F 2 "Resistors_SMD:R_0805_HandSoldering" V 1130 2650 30  0001 C CNN
F 3 "" H 1200 2650 30  0000 C CNN
	1    1200 2650
	0    1    -1   0   
$EndComp
$Comp
L R R13
U 1 1
P 1200 2750
F 0 "R13" V 1280 2750 50  0000 C CNN
F 1 "150" V 1200 2750 50  0000 C CNN
F 2 "Resistors_SMD:R_0805_HandSoldering" V 1130 2750 30  0001 C CNN
F 3 "" H 1200 2750 30  0000 C CNN
	1    1200 2750
	0    1    -1   0   
$EndComp
$Comp
L R R14
U 1 1
P 1200 2850
F 0 "R14" V 1280 2850 50  0000 C CNN
F 1 "150" V 1200 2850 50  0000 C CNN
F 2 "Resistors_SMD:R_0805_HandSoldering" V 1130 2850 30  0001 C CNN
F 3 "" H 1200 2850 30  0000 C CNN
	1    1200 2850
	0    1    -1   0   
$EndComp
$Comp
L R R15
U 1 1
P 1200 2950
F 0 "R15" V 1280 2950 50  0000 C CNN
F 1 "150" V 1200 2950 50  0000 C CNN
F 2 "Resistors_SMD:R_0805_HandSoldering" V 1130 2950 30  0001 C CNN
F 3 "" H 1200 2950 30  0000 C CNN
	1    1200 2950
	0    1    -1   0   
$EndComp
$Comp
L R R16
U 1 1
P 4200 3750
F 0 "R16" V 4280 3750 50  0000 C CNN
F 1 "NM" V 4200 3750 50  0000 C CNN
F 2 "Resistors_SMD:R_0805_HandSoldering" V 4130 3750 30  0000 C CNN
F 3 "" H 4200 3750 30  0000 C CNN
	1    4200 3750
	0    1    1    0   
$EndComp
$Comp
L GNDPWR #PWR045
U 1 1
P 3850 3850
F 0 "#PWR045" H 3850 3650 50  0001 C CNN
F 1 "GNDPWR" H 3850 3720 50  0000 C CNN
F 2 "" H 3850 3800 60  0000 C CNN
F 3 "" H 3850 3800 60  0000 C CNN
	1    3850 3850
	1    0    0    -1  
$EndComp
Wire Wire Line
	3850 3850 3850 3750
Wire Wire Line
	3850 3750 4050 3750
Wire Wire Line
	4350 3750 4750 3750
Text Label 4450 3750 0    60   ~ 0
MEAS_BUS
Text Notes 4050 3950 0    60   ~ 0
Optionally mount to bypass INA27x
$EndSCHEMATC
